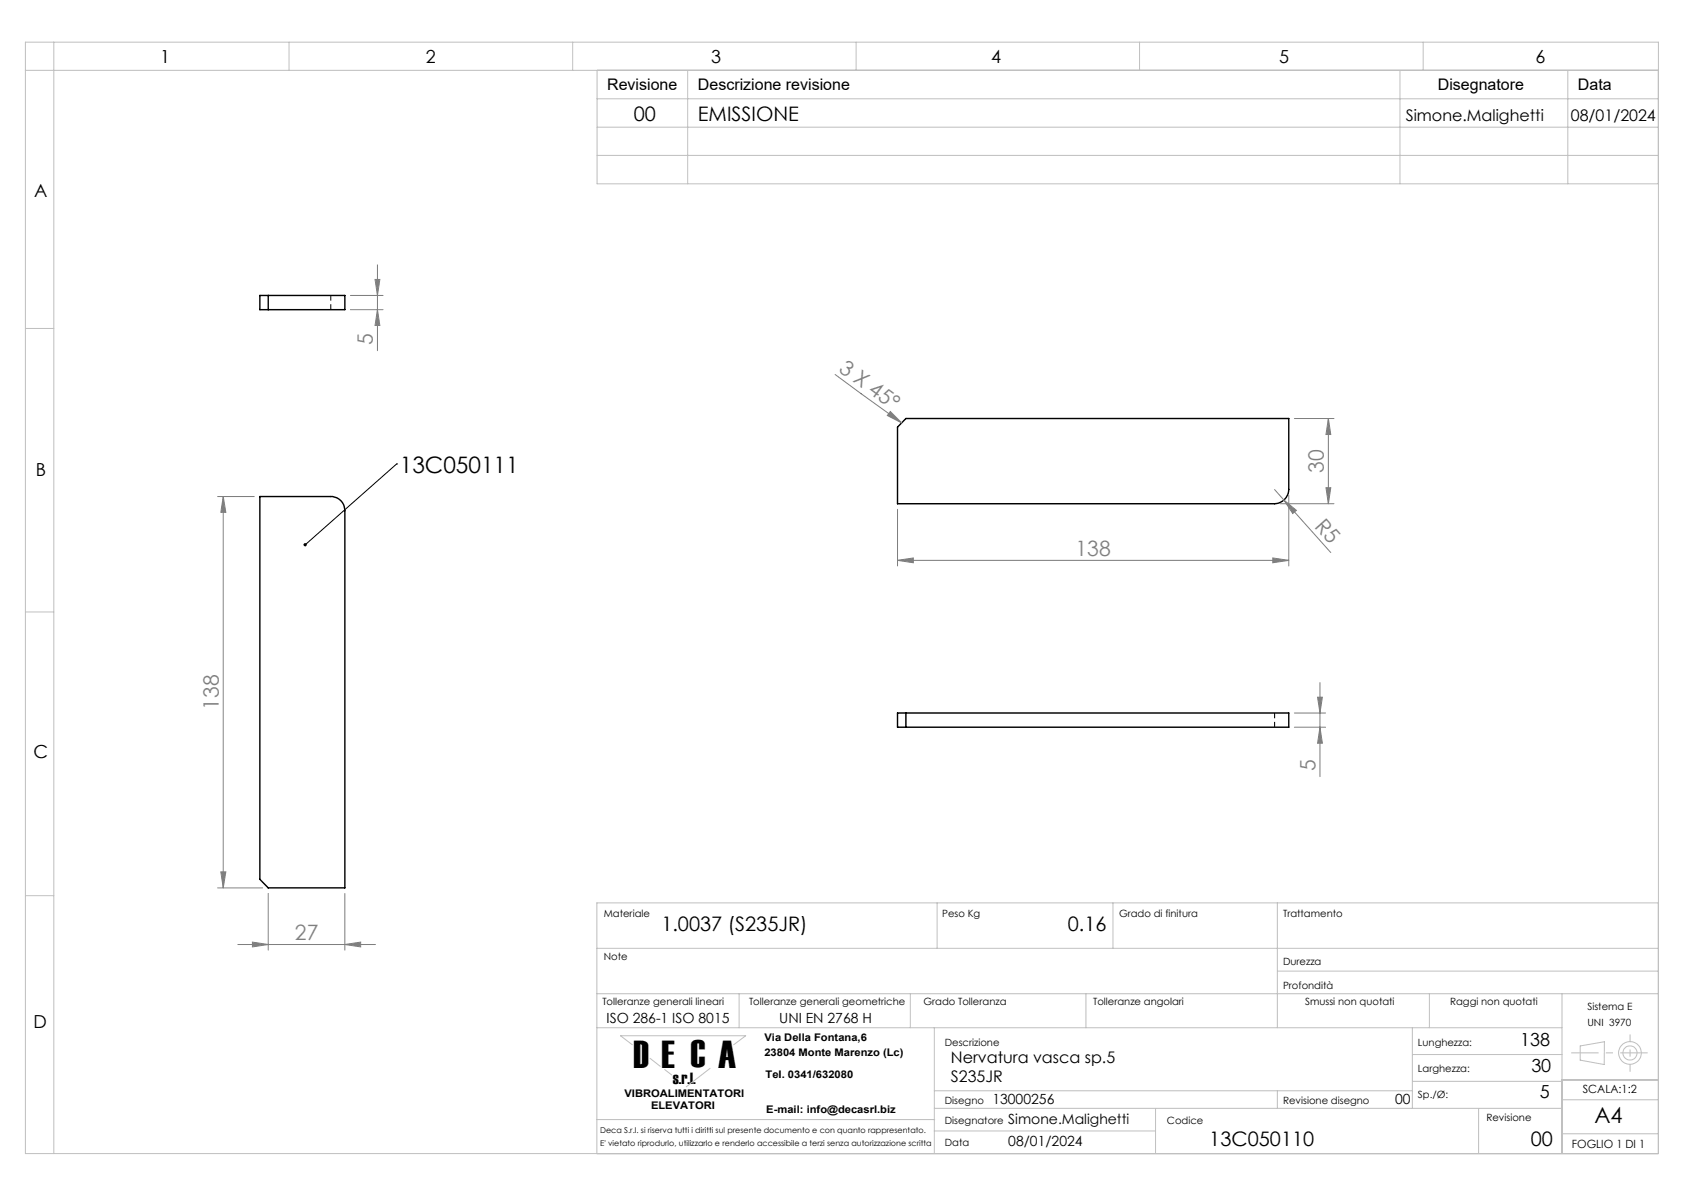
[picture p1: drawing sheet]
<svg xmlns="http://www.w3.org/2000/svg" width="297mm" height="210mm" viewBox="0 0 297 210" stroke-linecap="round" stroke-linejoin="round" font-family="sans-serif">
<path d="M45.8 52.1h15v2.5h-15zM47.3 52.1v2.5M159.8 73.8h67.5v12.5a2.58 2.58 0 0 1-2.5 2.5h-66.5v-13.5zM45.8 87.6h12.5a2.46 2.46 0 0 1 2.5 2.5v66.5h-13.5l-1.5-1.6zM158.3 125.7h69v2.5h-69zM159.8 125.7v2.5" fill="none" stroke="#000" stroke-width=".25"/>
<path d="M58.3 52.1v2.5M224.8 125.7v2.5" fill="none" stroke="#000" stroke-width=".18" stroke-dasharray="1.3 .6" stroke-dashoffset=".3" stroke-linecap="butt"/>
<g fill="none" stroke="#c0c0c0" stroke-width=".18">
<path d="M4.5 7.4h288v196h-288zM4.5 12.4h288M9.5 7.4v196M51 7.4v5M101 7.4v5M105.3 12.4v20h187.2M105.3 17.4h187.2M121.3 12.4v20M151 7.4v5M201 7.4v5M246.9 12.4v20M251 7.4v5"/>
<path d="M276.5 12.4v20M105.3 22.4h187.2M105.3 27.4h187.2M4.5 57.9h5M4.5 107.9h5M4.5 157.9h5M165.3 159.2v8M196.3 159.2v8M225.3 159.2v22M292.5 159.2h-187.2v44.2M105.3 175.2h187.2M105.3 167.2h187.2"/>
<path d="M130.4 175.2v6M160.5 175.2v6M191.5 175.2v6M225.3 171.2h67.2M252.1 175.2v6M275.5 175.2v28.2M105.3 181.2h170.2M105.3 197.4h59.6M111.5 184.2l-2.1-1.6h22.1l-2.1 1.6M114.7 186.6l1.8 1.4M117.2 188.6l1.3 .9M125.2 188.4l-4.2 3.2"/>
<path d="M164.8 181.2v22.2M164.8 195.4h110.7M164.8 199.4h39M164.8 192.3h84.3M203.8 195.4v8M225.3 192.3v3.1M249.1 181.2v14.2M249.1 185.9h26.4M249.1 190.7h26.4M260.8 195.4v8M275.5 199.9h17M275.5 193.9h17"/>
<path d="M275.5 190.4h17M278.7 184.4l4.3-.7-.1 4-4.2-.8z"/>
<circle cx="287.5" cy="185.7" r="2"/>
<circle cx="287.5" cy="185.7" r="1.25"/>
</g>
<g fill="none" stroke="#808080" stroke-width=".18">
<path d="M61.8 54.6h5.8M61.8 52.1h5.8M66.1 49.3h.9l-.4 2.8zM66.6 54.6l.4 2.8h-.9zM66.6 46.7v15.1M147.3 66l11.7 8.6M157 72.6l2 2-2.5-1.3zM228.3 73.8h7M234.3 73.8l.4 2.8h-.8zM234.3 73.8v15M38.4 87.6h6.4M39.4 87.6l.4 2.7h-.9z"/>
<path d="M39.4 87.6v69M158.3 98.8l2.8-.4v.8zM158.3 89.8v10M158.3 98.8h69M224.5 98.4l2.8 .4-2.8 .4zM224.8 86.3l1.6 1.9M225.8 88.8h9.5M226.4 88.2l2.2 1.8-.6 .5zM226.4 88.2l8.3 9.2M227.3 87.3v12.5M233.9 86h.8l-.4 2.8zM228.3 125.7h5.5"/>
<path d="M228.3 128.2h5.5M232.4 122.9h.8l-.4 2.8zM232.8 120.4v16.5M232.8 128.2l.4 2.8h-.8zM38.4 156.6h7.9M38.9 153.7h.9l-.4 2.9zM47.3 157.5v10M60.8 157.5v10M41.9 166.5h24.3M44.5 166.1l2.8 .4-2.8 .5zM60.8 166.5l2.8-.4v.9z"/>
</g>
<path d="M277.1 185.6h13.5" fill="none" stroke="#c0c0c0" stroke-width=".18" stroke-dasharray="15.2 1.3 1.3 1.3" stroke-dashoffset="10.4" stroke-linecap="butt"/>
<path d="M287.5 182.4v6.6" fill="none" stroke="#c0c0c0" stroke-width=".18" stroke-dasharray="15.2 1.3 1.3 1.3" stroke-dashoffset="13.8" stroke-linecap="butt"/>
<path d="M70 81.8h.1M70 81.8l-16.2 14.3" fill="none" stroke="#000" stroke-width=".18"/>
<path d="M53.7 95.8a.3 .3 0 0 1 .4 .1 .3 .3 0 0 1-.1 .4 .3 .3 0 0 1-.4-.1l.2-.1-.2 .1-.1-.2z" fill="#000"/>
<g fill="#808080">
<path d="M157 72.6l2 2-2.5-1.3z"/>
<path d="M226.4 88.2l2.2 1.8-.6 .5z"/>
<path d="M39.4 87.6l.4 2.7h-.9zM38.9 153.7h.9l-.4 2.9z"/>
<path d="M233.9 86h.8l-.4 2.8zM234.3 73.8l.4 2.8h-.8z"/>
<path d="M232.4 122.9h.8l-.4 2.8zM232.8 128.2l.4 2.8h-.8z"/>
<path d="M66.6 54.6l.4 2.8h-.9zM66.1 49.3h.9l-.4 2.8z"/>
<path d="M158.3 98.8l2.8-.4v.8zM224.5 98.4l2.8 .4-2.8 .4z"/>
<path d="M44.5 166.1l2.8 .4-2.8 .5zM60.8 166.5l2.8-.4v.9z"/>
</g>
<text font-size="6.9" fill="#010000" x="111.7" y="188.2">D E C A</text>
<text font-size="4" x="70.5" y="83.4">13C050111</text>
<text font-size="3.9" x="281.2" y="198">A4</text>
<g font-size="3.7" fill="#808080">
<text x="65.8" y="60.8" transform="rotate(-90 65.8 60.8)">5</text>
<text x="147.8" y="65.4" transform="rotate(36 147.8 65.4)">3 X 45°</text>
<text x="233.5" y="83.4" transform="rotate(-90 233.5 83.4)">30</text>
<text x="231.7" y="92.9" transform="rotate(48 231.7 92.9)">R5</text>
<text x="189.7" y="98">138</text>
<text x="38.6" y="125.1" transform="rotate(-90 38.6 125.1)">138</text>
<text x="232" y="135.9" transform="rotate(-90 232 135.9)">5</text>
<text x="52" y="165.7">27</text>
</g>
<g font-size="3.5">
<text x="111.8" y="21.3">00</text>
<text x="123.1" y="21.3">EMISSIONE</text>
<text x="116.6" y="164.2">1.0037 (S235JR)</text>
<text x="188.3" y="164.2">0.16</text>
<text x="213.3" y="202.2">13C050110</text>
<text x="270" y="202.2">00</text>
</g>
<g font-size="3.2">
<text x="28.3" y="11.1">1</text>
<text x="75.1" y="11.1">2</text>
<text x="125.4" y="11.1">3</text>
<text x="174.8" y="11.1">4</text>
<text x="225.6" y="11.1">5</text>
<text x="270.8" y="11.1">6</text>
<text x="6" y="34.7">A</text>
<text x="6.3" y="83.9">B</text>
<text x="5.9" y="133.6">C</text>
<text x="5.9" y="181.3">D</text>
<text x="268.1" y="184.4">138</text>
<text x="270.1" y="188.9">30</text>
<text x="271.6" y="193.6">5</text>
</g>
<text font-size="2.9" fill="#010000" x="118.7" y="191">s.r.l.</text>
<g font-size="2.8">
<text x="107.1" y="15.9">Revisione</text>
<text x="123.1" y="15.9">Descrizione revisione</text>
<text x="253.6" y="15.9">Disegnatore</text>
<text x="278.3" y="15.9">Data</text>
<text x="247.9" y="21.3">Simone.Malighetti</text>
<text x="277" y="21.3">08/01/2024</text>
<text x="167.7" y="190.7">S235JR</text>
<text x="167.7" y="187.4">Nervatura vasca sp.5</text>
</g>
<g font-size="2.5">
<text x="107" y="180.3">ISO 286-1 ISO 8015</text>
<text x="137.4" y="180.3">UNI EN 2768 H</text>
<text x="175" y="194.6">13000256</text>
<text x="246.1" y="194.6">00</text>
<text x="177.8" y="202.1">08/01/2024</text>
<text x="177.8" y="198.1">Simone.Malighetti</text>
</g>
<g font-size="2">
<text x="279.1" y="192.8">SCALA:1:2</text>
<text x="277.2" y="202.4">FOGLIO 1 DI 1</text>
</g>
<g font-size="1.9" fill="#010000">
<text x="134.8" y="183.6">Via Della Fontana,6</text>
<text x="134.8" y="186.2">23804 Monte Marenzo (Lc)</text>
<text x="135" y="190.1">Tel. 0341/632080</text>
<text x="110.1" y="193.4">VIBROALIMENTATORI</text>
<text x="114.8" y="195.6">ELEVATORI</text>
<text x="135.2" y="196.2">E-mail: info@decasrl.biz</text>
</g>
<g font-size="1.8">
<text x="106.5" y="161.7">Materiale</text>
<text x="166.2" y="161.7">Peso Kg</text>
<text x="197.4" y="161.7">Grado di finitura</text>
<text x="226.3" y="161.7">Trattamento</text>
<text x="106.5" y="169.3">Note</text>
<text x="226.3" y="170.2">Durezza</text>
<text x="106.2" y="177.1">Tolleranze generali lineari</text>
<text x="132.1" y="177.1">Tolleranze generali geometriche</text>
<text x="162.9" y="177.1">Grado Tolleranza</text>
<text x="192.8" y="177.1">Tolleranze angolari</text>
<text x="226.3" y="174.4">Profondità</text>
<text x="230.2" y="177.1">Smussi non quotati</text>
<text x="255.7" y="177.1">Raggi non quotati</text>
<text x="280" y="178.1">Sistema E</text>
<text x="166.6" y="184.4">Descrizione</text>
<text x="250.1" y="184.4">Lunghezza:</text>
<text x="280" y="180.9">UNI 3970</text>
<text x="250.1" y="188.9">Larghezza:</text>
<text x="166.6" y="194.6">Disegno</text>
<text x="226.3" y="194.6">Revisione disegno</text>
<text x="250.1" y="193.6">Sp./Ø:</text>
<text x="262.1" y="197.7">Revisione</text>
<text x="166.6" y="198.1">Disegnatore</text>
<text x="166.6" y="202.1">Data</text>
<text x="205.8" y="198.1">Codice</text>
</g>
<g font-size="1.4">
<text x="105.8" y="199.7">Deca S.r.l. si riserva tutti i diritti sul presente documento e con quanto rappresentato.</text>
<text x="105.8" y="202.1">E' vietato riprodurlo, utilizzarlo e renderlo accessibile a terzi senza autorizzazione scritta</text>
</g>
</svg>
